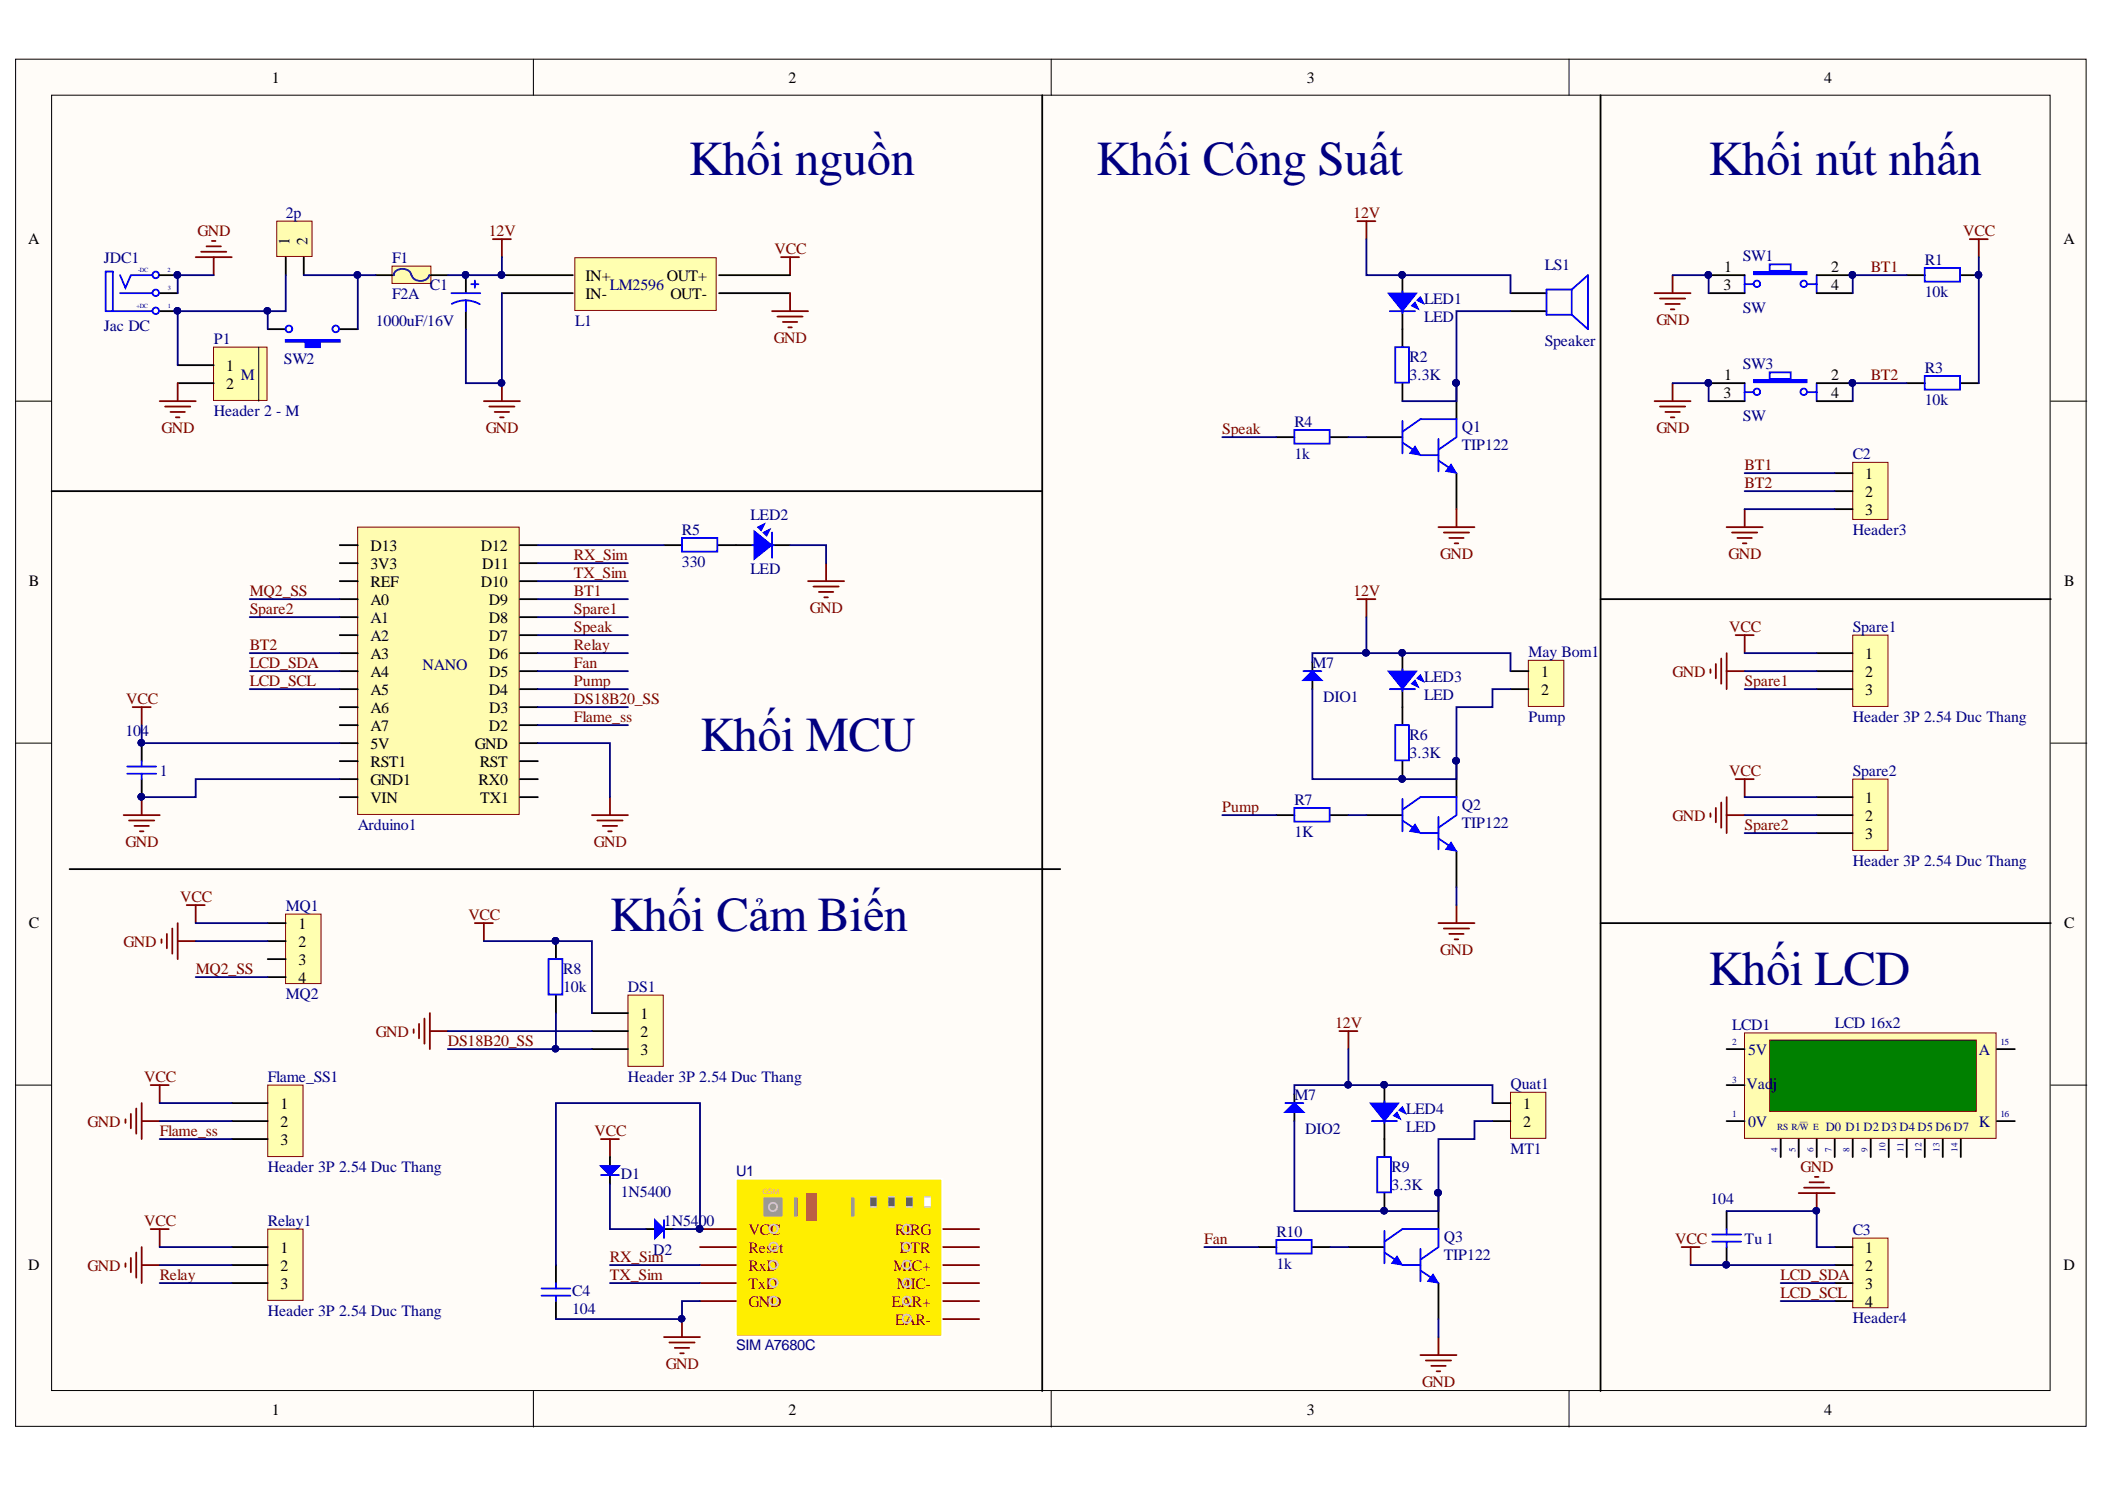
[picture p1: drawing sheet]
# Altium project CanhBaoChay.PrjPcb
1 sheet, 47 parts. Net scope: global (net labels, ports and power ports of the same name join across sheets).
Board file: CanhBaoChay.PcbDoc

## Sheet CanhBaoChay.SchDoc
size A4

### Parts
1  104  [C0805]
Arduino1  Arduino Nano  [Arduino Nano]  (value not drawn)
C1  1000uF/16V  [C10mm]
C2  Header3  [Header3]
C3  Header4  [XH2.54M-4]
C4  104  [C0805]
D1  1N5400  [DIO-5A]
D2  1N5400  [DIO-5A]
DIO1  M7  [DIO-SMD-106]
DIO2  M7  [DIO-SMD-106]
DS1  Header 3P 2.54 Duc Thang  [Header 3P DC 2.54]
F1  F2A  [Fuse]
Flame_SS1  Header 3P 2.54 Duc Thang  [Header 3P DC 2.54]
H1  2p  [XH2.54M-2]
JDC1  Jac DC  [DC-IN]
L1  BUCK_LM2596  [BUCK_LM2596]  (value not drawn)
LCD1  LCD 16x2  [LCD16X2N]
LED1  LED  [LED-5 GRe]
LED2  LED  [LED-5 GRe]
LED3  LED  [LED-5 GRe]
LED4  LED  [LED-5 GRe]
LS1  Speaker  [SPEAKER]
May_Bom1  Pump  [Header 2P DC 2.54]
MQ1  MQ2  [Header 4P DC 2.54]
P1  Header 2 - M  [Medium - Header 2]
Q1  TIP122  [QTO-220]
Q2  TIP122  [QTO-220]
Q3  TIP122  [QTO-220]
Quat1  MT1  [Header 2P DC 2.54]
R1  10k  [RES-SMD-1206]
R2  3.3K  [RES-SMD-1206]
R3  10k  [RES-SMD-1206]
R4  1k  [RES-SMD-1206]
R5  330  [RES-SMD-1206]
R6  3.3K  [RES-SMD-1206]
R7  1K  [RES-SMD-1206]
R8  10k  [RES-SMD-1206]
R9  3.3K  [RES-SMD-1206]
R10  1k  [RES-SMD-1206]
Relay1  Header 3P 2.54 Duc Thang  [XH2.54M-3]
Spare1  Header 3P 2.54 Duc Thang  [XH2.54M-3]
Spare2  Header 3P 2.54 Duc Thang  [XH2.54M-3]
SW1  SW  [SW4]
SW2  KCD01-11_SWITCH  [KCD01-11]  (value not drawn)
SW3  SW  [SW4]
Tu_1  104  [C0805]
U1  SIM A7680C  [SIM800L MODULE]

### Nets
12V: C1.1 DIO1.2(K) DIO2.2(K) F1.2 L1.1(IN+) LED1.1 LED3.1 LED4.1 LS1.1 May_Bom1.1 Quat1.1
GND: 1.1 Arduino1.GND Arduino1.GND1 C1.2 C2.3 C3.1 C4.2 DS1.2 Flame_SS1.2 JDC1.2(TN) JDC1.3(S) L1.2(IN-) L1.3(OUT-) LED2.2 MQ1.2 P1.2 Q1.3(E) Q2.3(E) Q3.3(E) Relay1.2 Spare1.2 Spare2.2 SW1.1 SW1.3 SW3.1 SW3.3 Tu_1.2 U1.5(GND)
VCC: 1.2 Arduino1.5V C3.2 D1.1(A) DS1.1 Flame_SS1.1 L1.4(OUT+) MQ1.1 R1.2 R3.2 R8.1 Relay1.1 Spare1.1 Spare2.1 Tu_1.1
BT1: Arduino1.D9 C2.1 R1.1 SW1.2 SW1.4
BT2: Arduino1.A3 C2.2 R3.1 SW3.2 SW3.4
DS18B20_SS: Arduino1.D3 DS1.3 R8.2
Fan: Arduino1.D5 R10.2
Flame_ss: Arduino1.D2 Flame_SS1.3
LCD_SCL: Arduino1.A5 C3.4
LCD_SDA: Arduino1.A4 C3.3
MQ2_SS: Arduino1.A0 MQ1.4
Pump: Arduino1.D4 R7.2
Relay: Arduino1.D6 Relay1.3
RX_Sim: Arduino1.D11 U1.3(RxD)
Spare1: Arduino1.D8 Spare1.3
Spare2: Arduino1.A1 Spare2.3
Speak: Arduino1.D7 R4.2
TX_Sim: Arduino1.D10 U1.4(TxD)
NetArduino1_D12: Arduino1.D12 R5.2
NetC4_1: C4.1 D2.2(K) U1.1(VCC)
NetD1_2: D1.2(K) D2.1(A)
NetDIO1_1: DIO1.1(A) May_Bom1.2 Q2.2(C) R6.2
NetDIO2_1: DIO2.1(A) Q3.2(C) Quat1.2 R9.2
NetF1_1: F1.1 H1.2 SW2.1
NetH1_1: H1.1 JDC1.1(T) P1.1 SW2.2
NetLED1_2: LED1.2 R2.1
NetLED2_1: LED2.1 R5.1
NetLED3_2: LED3.2 R6.1
NetLED4_2: LED4.2 R9.1
NetLS1_2: LS1.2 Q1.2(C) R2.2
NetQ1_1: Q1.1(B) R4.1
NetQ2_1: Q2.1(B) R7.1
NetQ3_1: Q3.1(B) R10.1

Not connected (* = marked no-connect by the designer): Arduino1 3V3 A2 A6 A7 D13 REF RST RST1 RX0 TX1 VIN; LCD1 1(GND) 2(VDD) 3(VAdj) 4(RS) 5(R/~{W}) 6(~{EN}) 7(D0) 8(D1) 9(D2) 10(D3) 11(D4) 12(D5) 13(D6) 14(D7) 15(A) 16(K); MQ1 3; U1 2(Reset) 6(RIRG) 7(DTR) 8(MIC+) 9(MIC-) 10(EAR+) 11(EAR-)

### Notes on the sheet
- Khối nguồn
- Khối Công Suất
- Khối nút nhấn
- Khối MCU
- Khối Cảm Biến
- (near LCD1) Khối LCD
